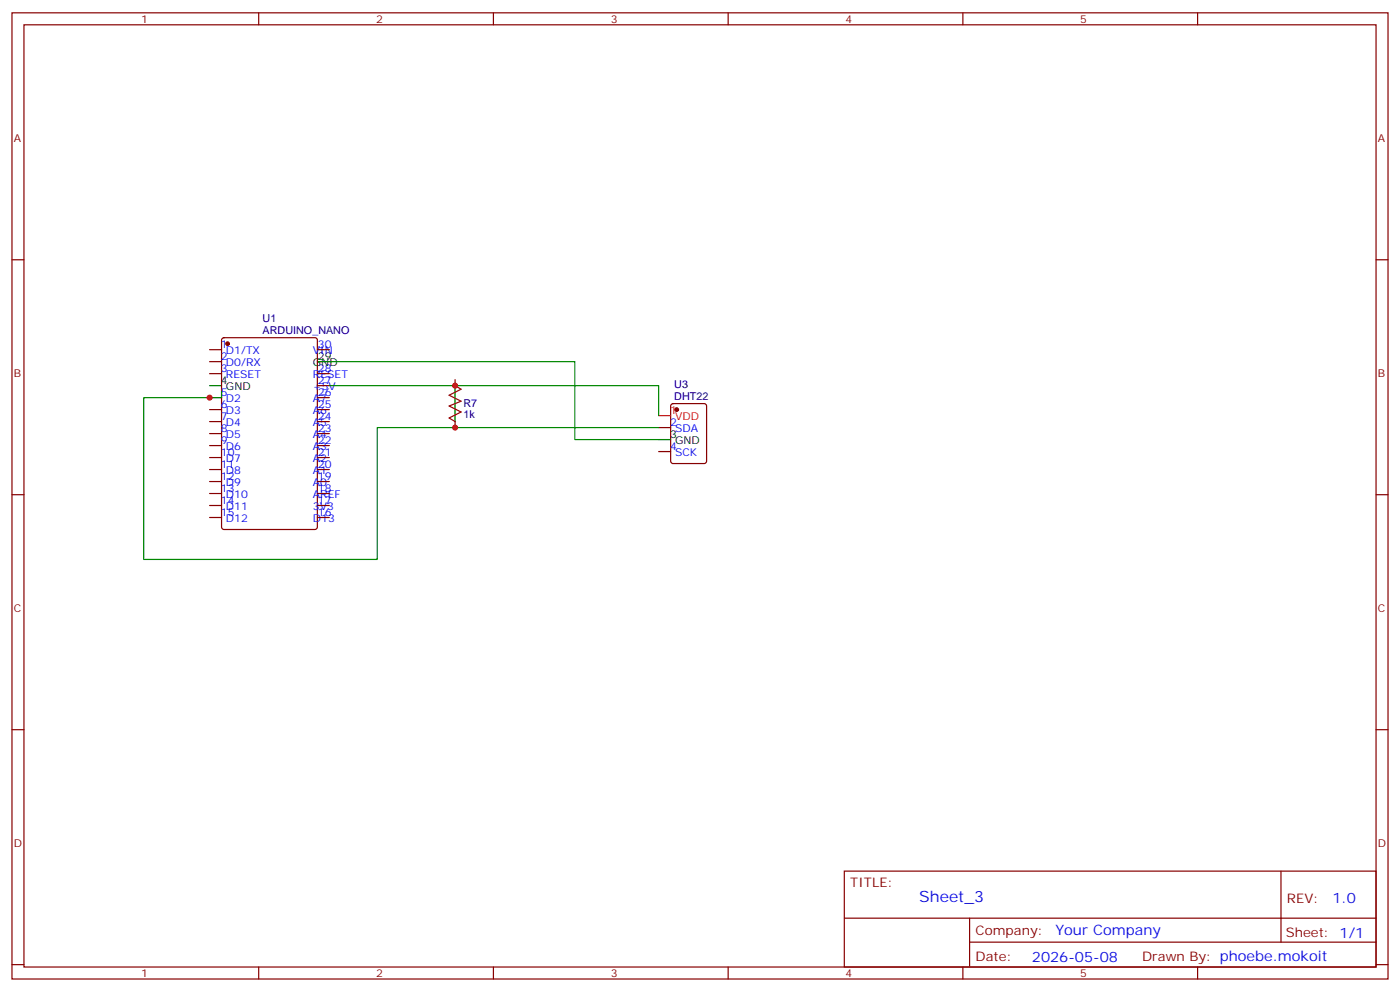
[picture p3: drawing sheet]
<svg xmlns="http://www.w3.org/2000/svg" width="412mm" height="292mm" viewBox="0 0 412 292" stroke-linecap="round" stroke-linejoin="round" font-family="sans-serif">
<g fill="none" stroke="#870000" stroke-width=".35">
<path d="M3.5 3.8h405.4v284.3h-405.4zM7.1 7.3h398.2v277.3h-398.2zM76.2 3.8v3.5M145.3 3.8v3.5M214.5 3.8v3.5M283.6 3.8v3.5M352.8 3.8v3.5M3.5 76.4h3.6M405.3 76.4h3.6M65.5 99.6l.5-.2h26.8l.6 .4 .1 55.3-.5 .7h-27l-.7-.4v-55.3zM61.7 102.9h3.6M61.7 106.4h3.6"/>
<path d="M61.7 110h3.6M61.7 117h3.6M93.5 102.9h3.5M93.5 110h3.5M93.5 117h3.5M93.5 113.5h3.5M134.1 111.7v1.8M197.8 119l.5-.2h9.1l.7 .4v16.5l-.4 .7h-9.4l-.7-.4v-16.5zM61.7 120.5h3.6M61.7 124.1h3.6M61.7 127.6h3.6M61.7 131.1h3.6"/>
<path d="M61.7 134.7h3.6M61.7 138.2h3.6M93.5 120.5h3.5M93.5 124.1h3.5M93.5 127.6h3.5M93.5 131.1h3.5M93.5 134.7h3.5M93.5 138.2h3.5M134.1 124.1v1.7M194 125.8h3.6M194 132.9h3.6M3.5 145.6h3.6"/>
<path d="M61.7 141.7h3.6M61.7 145.2h3.6M61.7 148.8h3.6M61.7 152.3h3.6M93.5 141.7h3.5M93.5 145.2h3.5M93.5 148.8h3.5M93.5 152.3h3.5M405.3 145.6h3.6M3.5 214.7h3.6M405.3 214.7h3.6M248.7 256.4h156.6v28.2h-156.6z"/>
<path d="M377.3 256.4v20.9M248.7 270.2h156.5M285.6 277.3h119.6M285.6 270.2v14.1M3.5 283.9h3.6M76.2 284.6v3.5M145.3 284.6v3.5M214.5 284.6v3.5M283.6 284.6v3.5M352.8 284.6v3.5M405.3 283.9h3.6"/>
</g>
<g fill="#870000" stroke="#870000" stroke-width=".35">
<circle cx="67" cy="101.1" r=".53"/>
<circle cx="199.3" cy="120.5" r=".53"/>
</g>
<path d="M61.7 113.5h3.6M93.5 106.4h3.5M194 129.4h3.6" fill="none" stroke="#000" stroke-width=".35"/>
<path d="M194 122.3h3.6" fill="none" stroke="#f00" stroke-width=".35"/>
<path d="M65.3 115.3v1.7h-23v47.6h68.8v-38.8h82.9M97 106.4h72.3v23h24.7M97 113.5h97v8.8M134.1 113.5v10.6" fill="none" stroke="#008700" stroke-width=".35"/>
<path d="M134.1 113.5l1.7 1-3.5 1.8 3.5 1.8-3.5 1.4 3.5 1.7-3.5 1.8 1.8 1.1" fill="none" stroke="#a10000" stroke-width=".35"/>
<g fill="#c00">
<circle cx="61.7" cy="117" r=".88"/>
<circle cx="134.1" cy="113.5" r=".88"/>
<circle cx="134.1" cy="125.8" r=".88"/>
</g>
<text font-size="4.6" fill="#00f" x="270.8" y="265.4">Sheet_3</text>
<g font-size="4.2" fill="#00f">
<text x="392.5" y="265.6">1.0</text>
<text x="310.9" y="275.2">Your Company</text>
<text x="304" y="283">2026-05-08</text>
</g>
<g font-size="3.9" fill="#800">
<text x="250.5" y="260.9">TITLE:</text>
<text x="379.1" y="265.6">REV:</text>
<text x="287.4" y="275.1">Company:</text>
<text x="378.7" y="275.8">Sheet: 1/1</text>
<text x="287.4" y="282.8">Date:</text>
<text x="336.4" y="282.9">Drawn By: phoebe.mokoit</text>
</g>
<g font-size="3.2" fill="#800">
<text x="41.6" y="6.8">1</text>
<text x="110.8" y="6.8">2</text>
<text x="179.9" y="6.8">3</text>
<text x="249.1" y="6.8">4</text>
<text x="318.2" y="6.8">5</text>
<text x="4.1" y="41.9">A</text>
<text x="405.9" y="41.9">A</text>
<text x="4.1" y="111">B</text>
<text x="405.9" y="111">B</text>
<text x="4.1" y="180.2">C</text>
<text x="405.9" y="180.2">C</text>
<text x="4.1" y="249.3">D</text>
<text x="405.9" y="249.3">D</text>
<text x="41.6" y="287.6">1</text>
<text x="110.8" y="287.6">2</text>
<text x="179.9" y="287.6">3</text>
<text x="249.1" y="287.6">4</text>
<text x="318.2" y="287.6">5</text>
</g>
<g font-size="3.2" fill="#000080">
<text x="77.4" y="94.9">U1</text>
<text x="77.4" y="98.3">ARDUINO_NANO</text>
<text x="136.5" y="119.7">R7</text>
<text x="198.6" y="117.7">DHT22</text>
<text x="198.6" y="114.3">U3</text>
<text x="136.5" y="123.1">1k</text>
</g>
<g font-size="3.2" fill="#00f">
<text x="65.1" y="102.6">1</text>
<text x="65.1" y="106.1">2</text>
<text x="66.6" y="104.3">D1/TX</text>
<text x="66.6" y="107.8">D0/RX</text>
<text x="92.2" y="104.3">VIN</text>
<text x="93.7" y="102.6">30</text>
<text x="65.1" y="109.6">3</text>
<text x="66.6" y="111.4">RESET</text>
<text x="92.2" y="111.4">RESET</text>
<text x="93.7" y="113.1">27</text>
<text x="93.7" y="109.6">28</text>
<text x="65.1" y="116.7">5</text>
<text x="66.6" y="118.4">D2</text>
<text x="92.2" y="118.4">A7</text>
<text x="92.2" y="114.9">+5V</text>
<text x="93.7" y="116.7">26</text>
<text x="65.1" y="120.2">6</text>
<text x="65.1" y="123.7">7</text>
<text x="66.6" y="122">D3</text>
<text x="66.6" y="125.5">D4</text>
<text x="92.2" y="125.5">A5</text>
<text x="92.2" y="122">A6</text>
<text x="93.7" y="123.7">24</text>
<text x="93.7" y="120.2">25</text>
<text x="197.4" y="125.5">2</text>
<text x="65.1" y="127.2">8</text>
<text x="65.1" y="130.8">9</text>
<text x="66.6" y="129">D5</text>
<text x="92.2" y="129">A4</text>
<text x="93.7" y="130.8">22</text>
<text x="93.7" y="127.2">23</text>
<text x="198.9" y="127.2">SDA</text>
<text x="65.1" y="134.3">10</text>
<text x="65.1" y="137.8">11</text>
<text x="66.6" y="132.5">D6</text>
<text x="66.6" y="136.1">D7</text>
<text x="92.2" y="136.1">A2</text>
<text x="92.2" y="132.5">A3</text>
<text x="93.7" y="137.8">20</text>
<text x="93.7" y="134.3">21</text>
<text x="197.4" y="132.5">4</text>
<text x="198.9" y="134.3">SCK</text>
<text x="65.1" y="141.4">12</text>
<text x="66.6" y="139.6">D8</text>
<text x="66.6" y="143.1">D9</text>
<text x="92.2" y="143.1">A0</text>
<text x="92.2" y="139.6">A1</text>
<text x="93.7" y="141.4">19</text>
<text x="65.1" y="144.9">13</text>
<text x="65.1" y="148.4">14</text>
<text x="66.6" y="146.6">D10</text>
<text x="92.2" y="146.6">AREF</text>
<text x="93.7" y="148.4">17</text>
<text x="93.7" y="144.9">18</text>
<text x="65.1" y="151.9">15</text>
<text x="66.6" y="150.2">D11</text>
<text x="66.6" y="153.7">D12</text>
<text x="92.2" y="153.7">D13</text>
<text x="92.2" y="150.2">3V3</text>
<text x="93.7" y="151.9">16</text>
</g>
<g font-size="3.2">
<text x="92.2" y="107.8">GND</text>
<text x="93.7" y="106.1">29</text>
<text x="65.1" y="113.1">4</text>
<text x="66.6" y="114.9">GND</text>
<text x="197.4" y="129">3</text>
<text x="198.9" y="130.8">GND</text>
</g>
<g font-size="3.2" fill="#f00">
<text x="197.4" y="122">1</text>
<text x="198.9" y="123.7">VDD</text>
</g>
</svg>
